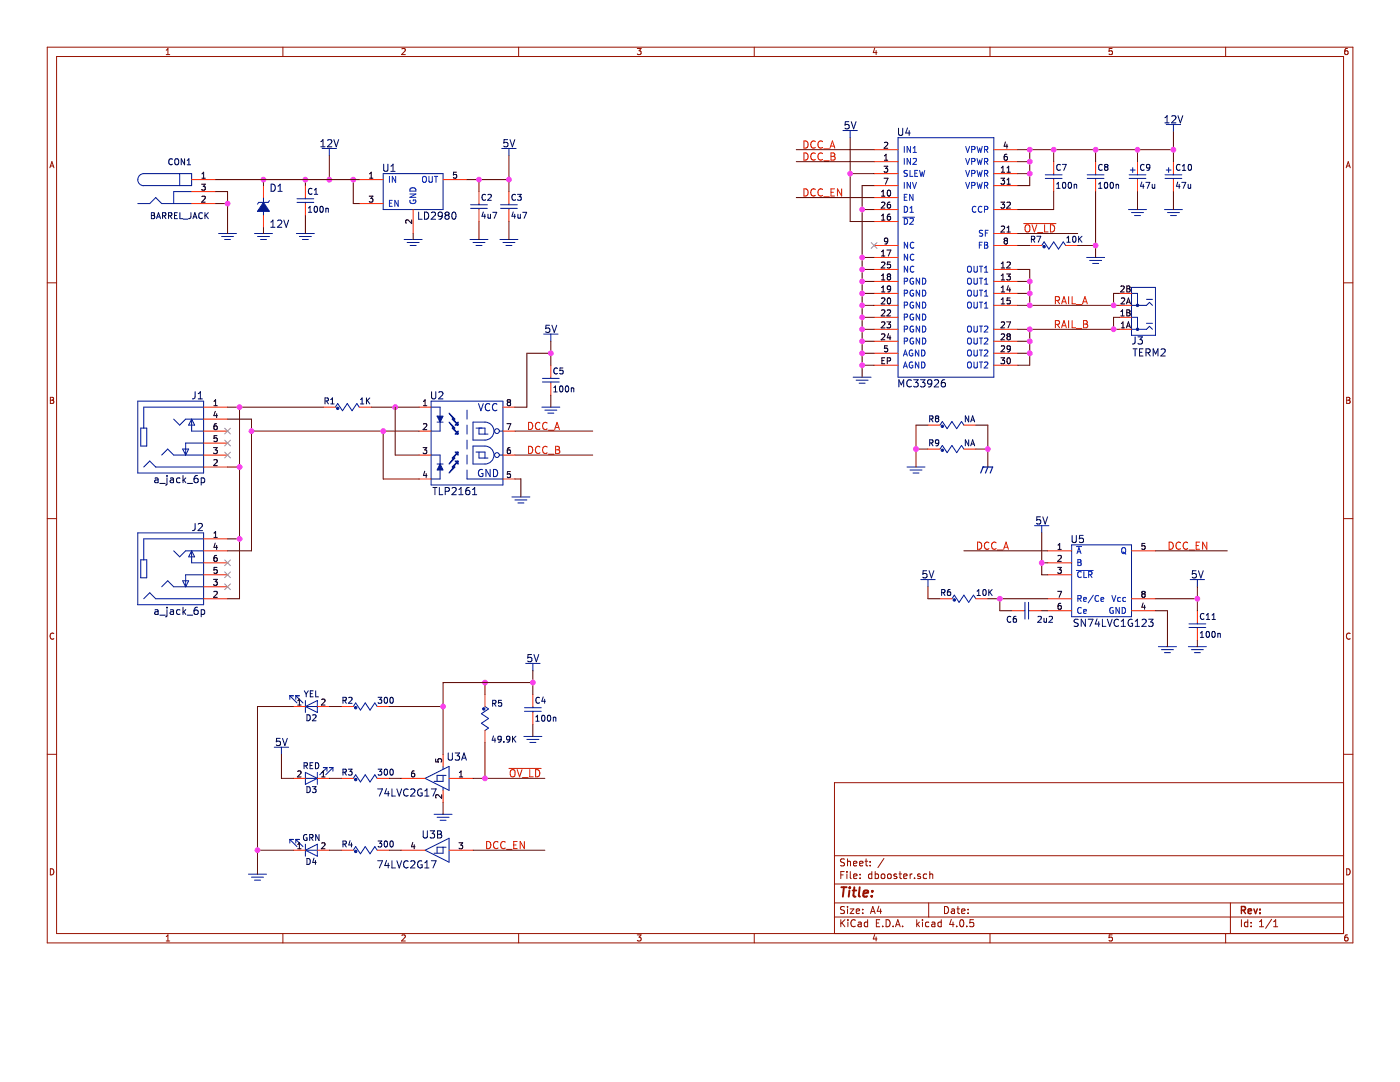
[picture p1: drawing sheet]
EESchema Schematic File Version 2
LIBS:device
LIBS:transistors
LIBS:conn
LIBS:linear
LIBS:regul
LIBS:74xx
LIBS:cmos4000
LIBS:adc-dac
LIBS:memory
LIBS:xilinx
LIBS:microcontrollers
LIBS:dsp
LIBS:microchip
LIBS:analog_switches
LIBS:motorola
LIBS:texas
LIBS:intel
LIBS:audio
LIBS:interface
LIBS:digital-audio
LIBS:philips
LIBS:display
LIBS:cypress
LIBS:siliconi
LIBS:opto
LIBS:atmel
LIBS:contrib
LIBS:valves
LIBS:teletram
LIBS:tt-power
LIBS:diode
LIBS:dbooster-cache
EELAYER 25 0
EELAYER END
$Descr A4 11693 8268
encoding utf-8
Sheet 1 1
Title ""
Date ""
Rev ""
Comp ""
Comment1 ""
Comment2 ""
Comment3 ""
Comment4 ""
$EndDescr
$Comp
L MC33926 U4
U 1 1
P 7500 3150
F 0 "U4" H 7550 5200 60  0000 C CNN
F 1 "MC33926" H 7700 3100 60  0000 C CNN
F 2 "teletram_smd:pwr_qfn_8x8_32" H 7500 3150 60  0001 C CNN
F 3 "" H 7500 3150 60  0001 C CNN
F 4 "MC33926PNB" H 7500 3150 60  0001 C CNN "mfg_pn"
	1    7500 3150
	1    0    0    -1  
$EndComp
$Comp
L BARREL_JACK CON1
U 1 1
P 1500 1600
F 0 "CON1" H 1500 1850 50  0000 C CNN
F 1 "BARREL_JACK" H 1500 1400 50  0000 C CNN
F 2 "teletram_connectors:pjack_smt" H 1500 1600 50  0001 C CNN
F 3 "" H 1500 1600 50  0000 C CNN
F 4 "PJ-002AH-SMT-TR" H 1500 1600 60  0001 C CNN "mfg_pn"
	1    1500 1600
	1    0    0    -1  
$EndComp
$Comp
L a_jack_6p J1
U 1 1
P 1700 3950
F 0 "J1" H 1750 4600 60  0000 C CNN
F 1 "a_jack_6p" H 1900 3900 60  0000 C CNN
F 2 "teletram_connectors:ajack_smt_6" H 1700 3950 60  0001 C CNN
F 3 "" H 1700 3950 60  0001 C CNN
	1    1700 3950
	-1   0    0    -1  
$EndComp
$Comp
L a_jack_6p J2
U 1 1
P 1700 5050
F 0 "J2" H 1750 5700 60  0000 C CNN
F 1 "a_jack_6p" H 1900 5000 60  0000 C CNN
F 2 "teletram_connectors:ajack_smt_6" H 1700 5050 60  0001 C CNN
F 3 "" H 1700 5050 60  0001 C CNN
	1    1700 5050
	-1   0    0    -1  
$EndComp
$Comp
L TLP2161 U2
U 1 1
P 3600 4050
F 0 "U2" H 3650 4800 60  0000 C CNN
F 1 "TLP2161" H 3800 4000 60  0000 C CNN
F 2 "Housings_SOIC:SOIC-8_3.9x4.9mm_Pitch1.27mm" H 3600 4050 60  0001 C CNN
F 3 "" H 3600 4050 60  0001 C CNN
F 4 "TLP2161(F)" H 3600 4050 60  0001 C CNN "mfg_pn"
	1    3600 4050
	1    0    0    -1  
$EndComp
$Comp
L LD2980 U1
U 1 1
P 3200 1750
F 0 "U1" H 3250 2100 60  0000 C CNN
F 1 "LD2980" H 3650 1700 60  0000 C CNN
F 2 "TO_SOT_Packages_SMD:SOT-23-5" H 3200 1700 60  0001 C CNN
F 3 "" H 3200 1700 60  0001 C CNN
F 4 "LD2980CM50TR" H 3200 1750 60  0001 C CNN "mfg_pn"
	1    3200 1750
	1    0    0    -1  
$EndComp
$Comp
L SN74LVC1G123 U5
U 1 1
P 8950 5150
F 0 "U5" H 9000 5800 60  0000 C CNN
F 1 "SN74LVC1G123" H 9300 5100 60  0000 C CNN
F 2 "Housings_SSOP:TSSOP-8_3x3mm_Pitch0.65mm" H 8950 5150 60  0001 C CNN
F 3 "" H 8950 5150 60  0001 C CNN
F 4 "74LVC1G123DCT" H 8950 5150 60  0001 C CNN "mfg_pn"
	1    8950 5150
	1    0    0    -1  
$EndComp
$Comp
L 5V #PWR01
U 1 1
P 4250 1300
F 0 "#PWR01" H 4250 1400 40  0001 C CNN
F 1 "5V" H 4250 1405 60  0000 C CNN
F 2 "" H 4250 1300 60  0000 C CNN
F 3 "" H 4250 1300 60  0000 C CNN
	1    4250 1300
	1    0    0    -1  
$EndComp
$Comp
L TransZorb D1
U 1 1
P 2150 1900
F 0 "D1" H 2250 2200 60  0000 L BNN
F 1 "12V" H 2250 1900 60  0000 L BNN
F 2 "Diodes_SMD:D_SMB_Standard" H 2150 2000 60  0001 C CNN
F 3 "" H 2150 2000 60  0001 C CNN
F 4 "SMBJ10D-M3/H" H 2150 1900 60  0001 C CNN "mfg_pn"
	1    2150 1900
	1    0    0    -1  
$EndComp
$Comp
L CAP_POL C10
U 1 1
P 9800 1600
F 0 "C10" H 9815 1775 50  0000 L BNN
F 1 "47u" H 9815 1625 50  0000 L BNN
F 2 "Capacitors_SMD:CP_Elec_6.3x5.8" H 9875 1500 40  0001 L BNN
F 3 "" H 9800 1600 60  0000 C CNN
F 4 "EMZJ250ADA470MF61G" H 9800 1600 60  0001 C CNN "mfg_pn"
F 5 "25V" H 9900 1550 40  0001 L BNN "Voltage"
	1    9800 1600
	1    0    0    -1  
$EndComp
$Comp
L CAP_POL C9
U 1 1
P 9500 1600
F 0 "C9" H 9515 1775 50  0000 L BNN
F 1 "47u" H 9515 1625 50  0000 L BNN
F 2 "Capacitors_SMD:CP_Elec_6.3x5.8" H 9575 1500 40  0001 L BNN
F 3 "" H 9500 1600 60  0000 C CNN
F 4 "EMZJ250ADA470MF61G" H 9500 1600 60  0001 C CNN "mfg_pn"
F 5 "25V" H 9600 1550 40  0001 L BNN "Voltage"
	1    9500 1600
	1    0    0    -1  
$EndComp
$Comp
L CAP_NP C1
U 1 1
P 2550 1800
F 0 "C1" H 2565 1975 50  0000 L BNN
F 1 "100n" H 2565 1825 50  0000 L BNN
F 2 "Capacitors_SMD:C_0603" H 2625 1700 40  0001 L BNN
F 3 "" H 2550 1800 60  0000 C CNN
F 4 "06035C104KAT2A" H 2550 1800 60  0001 C CNN "mfg_pn"
F 5 "CC0603KRX5R6BB105" H 2650 1750 40  0001 L BNN "Voltage"
	1    2550 1800
	1    0    0    -1  
$EndComp
$Comp
L 12V #PWR02
U 1 1
P 2750 1300
F 0 "#PWR02" H 2750 1400 40  0001 C CNN
F 1 "12V" H 2750 1405 60  0000 C CNN
F 2 "" H 2750 1300 60  0000 C CNN
F 3 "" H 2750 1300 60  0000 C CNN
	1    2750 1300
	1    0    0    -1  
$EndComp
$Comp
L CAP_NP C3
U 1 1
P 4250 1850
F 0 "C3" H 4265 2025 50  0000 L BNN
F 1 "4u7" H 4265 1875 50  0000 L BNN
F 2 "Capacitors_SMD:C_0603" H 4325 1750 40  0001 L BNN
F 3 "" H 4250 1850 60  0000 C CNN
F 4 "GRM188R60J475KE19J" H 4250 1850 60  0001 C CNN "mfg_pn"
F 5 "6.3V" H 4350 1800 40  0001 L BNN "Voltage"
	1    4250 1850
	1    0    0    -1  
$EndComp
Text Label 4400 3600 0    60   ~ 0
DCC_A
Text Label 4400 3800 0    60   ~ 0
DCC_B
NoConn ~ 1900 3600
NoConn ~ 1900 3700
NoConn ~ 1900 3800
NoConn ~ 1900 4700
NoConn ~ 1900 4800
NoConn ~ 1900 4900
$Comp
L RES R1
U 1 1
P 2700 3450
F 0 "R1" H 2800 3525 50  0000 R BNN
F 1 "1K" H 3000 3525 50  0000 L BNN
F 2 "Resistors_SMD:R_0603" H 2800 3400 40  0001 L BNN
F 3 "" H 2700 3450 60  0000 C CNN
F 4 "CRCW06031K00FKEA" H 2700 3450 60  0001 C CNN "mfg_pn"
	1    2700 3450
	1    0    0    -1  
$EndComp
$Comp
L 5V #PWR03
U 1 1
P 4600 2850
F 0 "#PWR03" H 4600 2950 40  0001 C CNN
F 1 "5V" H 4600 2955 60  0000 C CNN
F 2 "" H 4600 2850 60  0000 C CNN
F 3 "" H 4600 2850 60  0000 C CNN
	1    4600 2850
	1    0    0    -1  
$EndComp
$Comp
L CAP_NP C5
U 1 1
P 4600 3300
F 0 "C5" H 4615 3475 50  0000 L BNN
F 1 "100n" H 4615 3325 50  0000 L BNN
F 2 "Capacitors_SMD:C_0603" H 4675 3200 40  0001 L BNN
F 3 "" H 4600 3300 60  0000 C CNN
F 4 "06035C104KAT2A" H 4600 3300 60  0001 C CNN "mfg_pn"
F 5 "50V" H 4700 3250 40  0001 L BNN "Voltage"
	1    4600 3300
	1    0    0    -1  
$EndComp
$Comp
L GND #PWR04
U 1 1
P 1900 1950
F 0 "#PWR04" H 1900 1950 30  0001 C CNN
F 1 "GND" H 1900 1880 30  0001 C CNN
F 2 "" H 1900 1950 60  0000 C CNN
F 3 "" H 1900 1950 60  0000 C CNN
	1    1900 1950
	1    0    0    -1  
$EndComp
$Comp
L GND #PWR05
U 1 1
P 2200 1950
F 0 "#PWR05" H 2200 1950 30  0001 C CNN
F 1 "GND" H 2200 1880 30  0001 C CNN
F 2 "" H 2200 1950 60  0000 C CNN
F 3 "" H 2200 1950 60  0000 C CNN
	1    2200 1950
	1    0    0    -1  
$EndComp
$Comp
L GND #PWR06
U 1 1
P 9500 1750
F 0 "#PWR06" H 9500 1750 30  0001 C CNN
F 1 "GND" H 9500 1680 30  0001 C CNN
F 2 "" H 9500 1750 60  0000 C CNN
F 3 "" H 9500 1750 60  0000 C CNN
	1    9500 1750
	1    0    0    -1  
$EndComp
$Comp
L GND #PWR07
U 1 1
P 9800 1750
F 0 "#PWR07" H 9800 1750 30  0001 C CNN
F 1 "GND" H 9800 1680 30  0001 C CNN
F 2 "" H 9800 1750 60  0000 C CNN
F 3 "" H 9800 1750 60  0000 C CNN
	1    9800 1750
	1    0    0    -1  
$EndComp
$Comp
L GND #PWR08
U 1 1
P 2550 1950
F 0 "#PWR08" H 2550 1950 30  0001 C CNN
F 1 "GND" H 2550 1880 30  0001 C CNN
F 2 "" H 2550 1950 60  0000 C CNN
F 3 "" H 2550 1950 60  0000 C CNN
	1    2550 1950
	1    0    0    -1  
$EndComp
$Comp
L GND #PWR09
U 1 1
P 3450 2000
F 0 "#PWR09" H 3450 2000 30  0001 C CNN
F 1 "GND" H 3450 1930 30  0001 C CNN
F 2 "" H 3450 2000 60  0000 C CNN
F 3 "" H 3450 2000 60  0000 C CNN
	1    3450 2000
	1    0    0    -1  
$EndComp
$Comp
L GND #PWR010
U 1 1
P 4000 2000
F 0 "#PWR010" H 4000 2000 30  0001 C CNN
F 1 "GND" H 4000 1930 30  0001 C CNN
F 2 "" H 4000 2000 60  0000 C CNN
F 3 "" H 4000 2000 60  0000 C CNN
	1    4000 2000
	1    0    0    -1  
$EndComp
$Comp
L GND #PWR011
U 1 1
P 4250 2000
F 0 "#PWR011" H 4250 2000 30  0001 C CNN
F 1 "GND" H 4250 1930 30  0001 C CNN
F 2 "" H 4250 2000 60  0000 C CNN
F 3 "" H 4250 2000 60  0000 C CNN
	1    4250 2000
	1    0    0    -1  
$EndComp
$Comp
L GND #PWR012
U 1 1
P 4600 3400
F 0 "#PWR012" H 4600 3400 30  0001 C CNN
F 1 "GND" H 4600 3330 30  0001 C CNN
F 2 "" H 4600 3400 60  0000 C CNN
F 3 "" H 4600 3400 60  0000 C CNN
	1    4600 3400
	1    0    0    -1  
$EndComp
$Comp
L GND #PWR013
U 1 1
P 4350 4150
F 0 "#PWR013" H 4350 4150 30  0001 C CNN
F 1 "GND" H 4350 4080 30  0001 C CNN
F 2 "" H 4350 4150 60  0000 C CNN
F 3 "" H 4350 4150 60  0000 C CNN
	1    4350 4150
	1    0    0    -1  
$EndComp
$Comp
L CAP_NP C7
U 1 1
P 8800 1600
F 0 "C7" H 8815 1775 50  0000 L BNN
F 1 "100n" H 8815 1625 50  0000 L BNN
F 2 "Capacitors_SMD:C_0603" H 8875 1500 40  0001 L BNN
F 3 "" H 8800 1600 60  0000 C CNN
F 4 "06035C104KAT2A" H 8800 1600 60  0001 C CNN "mfg_pn"
F 5 "50V" H 8900 1550 40  0001 L BNN "Voltage"
	1    8800 1600
	1    0    0    -1  
$EndComp
$Comp
L CAP_NP C8
U 1 1
P 9150 1600
F 0 "C8" H 9165 1775 50  0000 L BNN
F 1 "100n" H 9165 1625 50  0000 L BNN
F 2 "Capacitors_SMD:C_0603" H 9225 1500 40  0001 L BNN
F 3 "" H 9150 1600 60  0000 C CNN
F 4 "06035C104KAT2A" H 9150 1600 60  0001 C CNN "mfg_pn"
F 5 "50V" H 9250 1550 40  0001 L BNN "Voltage"
	1    9150 1600
	1    0    0    -1  
$EndComp
$Comp
L 12V #PWR014
U 1 1
P 9800 1100
F 0 "#PWR014" H 9800 1200 40  0001 C CNN
F 1 "12V" H 9800 1205 60  0000 C CNN
F 2 "" H 9800 1100 60  0000 C CNN
F 3 "" H 9800 1100 60  0000 C CNN
	1    9800 1100
	1    0    0    -1  
$EndComp
$Comp
L GND #PWR015
U 1 1
P 9150 2150
F 0 "#PWR015" H 9150 2150 30  0001 C CNN
F 1 "GND" H 9150 2080 30  0001 C CNN
F 2 "" H 9150 2150 60  0000 C CNN
F 3 "" H 9150 2150 60  0000 C CNN
	1    9150 2150
	1    0    0    -1  
$EndComp
$Comp
L CAP_NP C11
U 1 1
P 10000 5350
F 0 "C11" H 10015 5525 50  0000 L BNN
F 1 "100n" H 10015 5375 50  0000 L BNN
F 2 "Capacitors_SMD:C_0603" H 10075 5250 40  0001 L BNN
F 3 "" H 10000 5350 60  0000 C CNN
F 4 "06035C104KAT2A" H 10000 5350 60  0001 C CNN "mfg_pn"
F 5 "50V" H 10100 5300 40  0001 L BNN "Voltage"
	1    10000 5350
	1    0    0    -1  
$EndComp
$Comp
L GND #PWR016
U 1 1
P 9750 5400
F 0 "#PWR016" H 9750 5400 30  0001 C CNN
F 1 "GND" H 9750 5330 30  0001 C CNN
F 2 "" H 9750 5400 60  0000 C CNN
F 3 "" H 9750 5400 60  0000 C CNN
	1    9750 5400
	1    0    0    -1  
$EndComp
$Comp
L GND #PWR017
U 1 1
P 10000 5400
F 0 "#PWR017" H 10000 5400 30  0001 C CNN
F 1 "GND" H 10000 5330 30  0001 C CNN
F 2 "" H 10000 5400 60  0000 C CNN
F 3 "" H 10000 5400 60  0000 C CNN
	1    10000 5400
	1    0    0    -1  
$EndComp
$Comp
L 5V #PWR018
U 1 1
P 10000 4900
F 0 "#PWR018" H 10000 5000 40  0001 C CNN
F 1 "5V" H 10000 5005 60  0000 C CNN
F 2 "" H 10000 4900 60  0000 C CNN
F 3 "" H 10000 4900 60  0000 C CNN
	1    10000 4900
	1    0    0    -1  
$EndComp
Text Label 8150 4600 0    60   ~ 0
DCC_A
$Comp
L GND #PWR019
U 1 1
P 2150 7300
F 0 "#PWR019" H 2150 7300 30  0001 C CNN
F 1 "GND" H 2150 7230 30  0001 C CNN
F 2 "" H 2150 7300 60  0000 C CNN
F 3 "" H 2150 7300 60  0000 C CNN
	1    2150 7300
	1    0    0    -1  
$EndComp
$Comp
L RES R6
U 1 1
P 7850 5050
F 0 "R6" H 7950 5125 50  0000 R BNN
F 1 "10K" H 8150 5125 50  0000 L BNN
F 2 "Resistors_SMD:R_0603" H 7950 5000 40  0001 L BNN
F 3 "" H 7850 5050 60  0000 C CNN
F 4 "CRCW060310K0FKEA" H 7850 5050 60  0001 C CNN "mfg_pn"
	1    7850 5050
	1    0    0    -1  
$EndComp
$Comp
L 5V #PWR020
U 1 1
P 7750 4900
F 0 "#PWR020" H 7750 5000 40  0001 C CNN
F 1 "5V" H 7750 5005 60  0000 C CNN
F 2 "" H 7750 4900 60  0000 C CNN
F 3 "" H 7750 4900 60  0000 C CNN
	1    7750 4900
	1    0    0    -1  
$EndComp
$Comp
L CAP_NP C6
U 1 1
P 8700 5100
F 0 "C6" V 8650 5300 50  0000 L BNN
F 1 "2u2" V 8650 5000 50  0000 L BNN
F 2 "Capacitors_SMD:C_0603" H 8775 5000 40  0001 L BNN
F 3 "" H 8700 5100 60  0000 C CNN
F 4 "C0603C225K4PACTU" H 8700 5100 60  0001 C CNN "mfg_pn"
F 5 "16V" H 8800 5050 40  0001 L BNN "Voltage"
	1    8700 5100
	0    -1   -1   0   
$EndComp
$Comp
L 5V #PWR021
U 1 1
P 8700 4450
F 0 "#PWR021" H 8700 4550 40  0001 C CNN
F 1 "5V" H 8700 4555 60  0000 C CNN
F 2 "" H 8700 4450 60  0000 C CNN
F 3 "" H 8700 4450 60  0000 C CNN
	1    8700 4450
	1    0    0    -1  
$EndComp
Text Label 9750 4600 0    60   ~ 0
DCC_EN
Text Label 6700 1650 0    60   ~ 0
DCC_EN
Text Label 6700 1250 0    60   ~ 0
DCC_A
Text Label 6700 1350 0    60   ~ 0
DCC_B
$Comp
L 5V #PWR022
U 1 1
P 7100 1150
F 0 "#PWR022" H 7100 1250 40  0001 C CNN
F 1 "5V" H 7100 1255 60  0000 C CNN
F 2 "" H 7100 1150 60  0000 C CNN
F 3 "" H 7100 1150 60  0000 C CNN
	1    7100 1150
	1    0    0    -1  
$EndComp
$Comp
L GND #PWR023
U 1 1
P 7200 3150
F 0 "#PWR023" H 7200 3150 30  0001 C CNN
F 1 "GND" H 7200 3080 30  0001 C CNN
F 2 "" H 7200 3150 60  0000 C CNN
F 3 "" H 7200 3150 60  0000 C CNN
	1    7200 3150
	1    0    0    -1  
$EndComp
$Comp
L RES R7
U 1 1
P 8600 2100
F 0 "R7" H 8700 2175 50  0000 R BNN
F 1 "10K" H 8900 2175 50  0000 L BNN
F 2 "Resistors_SMD:R_0603" H 8700 2050 40  0001 L BNN
F 3 "" H 8600 2100 60  0000 C CNN
F 4 "CRCW060310K0FKEA" H 8600 2100 60  0001 C CNN "mfg_pn"
	1    8600 2100
	1    0    0    -1  
$EndComp
$Comp
L LED D3
U 1 1
P 2600 6500
F 0 "D3" H 2600 6600 50  0000 C CNN
F 1 "RED" H 2600 6400 50  0000 C CNN
F 2 "LEDs:LED_D3.0mm_FlatTop" H 2600 6500 50  0001 C CNN
F 3 "" H 2600 6500 50  0000 C CNN
F 4 "WP710A10IT" H 2600 6500 60  0001 C CNN "mfg_pn"
	1    2600 6500
	-1   0    0    1   
$EndComp
$Comp
L 74LVC2G17 U3
U 1 1
P 3750 6600
F 0 "U3" H 3600 6850 60  0000 L BNN
F 1 "74LVC2G17" H 3850 6550 60  0000 L BNN
F 2 "TO_SOT_Packages_SMD:SOT-23-6" H 3750 6600 60  0001 C CNN
F 3 "" H 3750 6600 60  0001 C CNN
F 4 "SN74LVC2G17DBVR" H 3750 6600 60  0001 C CNN "mfg_pn"
	1    3750 6600
	-1   0    0    -1  
$EndComp
$Comp
L 74LVC2G17 U3
U 2 1
P 3750 7200
F 0 "U3" H 3800 7400 60  0000 L BNN
F 1 "74LVC2G17" H 3850 7150 60  0000 L BNN
F 2 "TO_SOT_Packages_SMD:SOT-23-6" H 3750 7200 60  0001 C CNN
F 3 "" H 3750 7200 60  0001 C CNN
F 4 "SN74LVC2G17DBVR" H 3750 7200 60  0001 C CNN "mfg_pn"
	2    3750 7200
	-1   0    0    -1  
$EndComp
$Comp
L GND #PWR024
U 1 1
P 3700 6800
F 0 "#PWR024" H 3700 6800 30  0001 C CNN
F 1 "GND" H 3700 6730 30  0001 C CNN
F 2 "" H 3700 6800 60  0000 C CNN
F 3 "" H 3700 6800 60  0000 C CNN
	1    3700 6800
	1    0    0    -1  
$EndComp
$Comp
L 5V #PWR025
U 1 1
P 2350 6300
F 0 "#PWR025" H 2350 6400 40  0001 C CNN
F 1 "5V" H 2350 6405 60  0000 C CNN
F 2 "" H 2350 6300 60  0000 C CNN
F 3 "" H 2350 6300 60  0000 C CNN
	1    2350 6300
	1    0    0    -1  
$EndComp
$Comp
L CAP_NP C4
U 1 1
P 4450 6050
F 0 "C4" H 4465 6225 50  0000 L BNN
F 1 "100n" H 4465 6075 50  0000 L BNN
F 2 "Capacitors_SMD:C_0603" H 4525 5950 40  0001 L BNN
F 3 "" H 4450 6050 60  0000 C CNN
F 4 "06035C104KAT2A" H 4450 6050 60  0001 C CNN "mfg_pn"
F 5 "50V" H 4550 6000 40  0001 L BNN "Voltage"
	1    4450 6050
	1    0    0    -1  
$EndComp
$Comp
L GND #PWR026
U 1 1
P 4450 6150
F 0 "#PWR026" H 4450 6150 30  0001 C CNN
F 1 "GND" H 4450 6080 30  0001 C CNN
F 2 "" H 4450 6150 60  0000 C CNN
F 3 "" H 4450 6150 60  0000 C CNN
	1    4450 6150
	1    0    0    -1  
$EndComp
Text Label 4050 7100 0    60   ~ 0
DCC_EN
Text Label 8550 1950 0    60   ~ 0
~OV_LD
Text Label 4250 6500 0    60   ~ 0
~OV_LD
$Comp
L RES R5
U 1 1
P 4000 5800
F 0 "R5" V 4100 6000 50  0000 R BNN
F 1 "49.9K" V 4400 5900 50  0000 L BNN
F 2 "Resistors_SMD:R_0603" H 4100 5750 40  0001 L BNN
F 3 "" H 4000 5800 60  0000 C CNN
F 4 "CRCW060349K9FKEA" H 4000 5800 60  0001 C CNN "mfg_pn"
	1    4000 5800
	0    1    1    0   
$EndComp
$Comp
L 5V #PWR027
U 1 1
P 4450 5600
F 0 "#PWR027" H 4450 5700 40  0001 C CNN
F 1 "5V" H 4450 5705 60  0000 C CNN
F 2 "" H 4450 5600 60  0000 C CNN
F 3 "" H 4450 5600 60  0000 C CNN
	1    4450 5600
	1    0    0    -1  
$EndComp
$Comp
L RES R2
U 1 1
P 2850 5950
F 0 "R2" H 2950 6025 50  0000 R BNN
F 1 "300" H 3150 6025 50  0000 L BNN
F 2 "Resistors_SMD:R_0603" H 2950 5900 40  0001 L BNN
F 3 "" H 2850 5950 60  0000 C CNN
F 4 "RC0603FR-07300RL" H 2850 5950 60  0001 C CNN "mfg_pn"
	1    2850 5950
	1    0    0    -1  
$EndComp
$Comp
L RES R3
U 1 1
P 2850 6550
F 0 "R3" H 2950 6625 50  0000 R BNN
F 1 "300" H 3150 6625 50  0000 L BNN
F 2 "Resistors_SMD:R_0603" H 2950 6500 40  0001 L BNN
F 3 "" H 2850 6550 60  0000 C CNN
F 4 "RC0603FR-07300RL" H 2850 6550 60  0001 C CNN "mfg_pn"
	1    2850 6550
	1    0    0    -1  
$EndComp
$Comp
L RES R4
U 1 1
P 2850 7150
F 0 "R4" H 2950 7225 50  0000 R BNN
F 1 "300" H 3150 7225 50  0000 L BNN
F 2 "Resistors_SMD:R_0603" H 2950 7100 40  0001 L BNN
F 3 "" H 2850 7150 60  0000 C CNN
F 4 "RC0603FR-07300RL" H 2850 7150 60  0001 C CNN "mfg_pn"
	1    2850 7150
	1    0    0    -1  
$EndComp
$Comp
L LED D4
U 1 1
P 2600 7100
F 0 "D4" H 2600 7200 50  0000 C CNN
F 1 "GRN" H 2600 7000 50  0000 C CNN
F 2 "LEDs:LED_D3.0mm_FlatTop" H 2600 7100 50  0001 C CNN
F 3 "" H 2600 7100 50  0000 C CNN
F 4 "WP710A10GT" H 2600 7100 60  0001 C CNN "mfg_pn"
	1    2600 7100
	1    0    0    1   
$EndComp
$Comp
L LED D2
U 1 1
P 2600 5900
F 0 "D2" H 2600 6000 50  0000 C CNN
F 1 "YEL" H 2600 5800 50  0000 C CNN
F 2 "LEDs:LED_D3.0mm_FlatTop" H 2600 5900 50  0001 C CNN
F 3 "" H 2600 5900 50  0000 C CNN
F 4 "WP710A10YT" H 2600 5900 60  0001 C CNN "mfg_pn"
	1    2600 5900
	1    0    0    1   
$EndComp
Wire Wire Line
	8500 1250 9800 1250
Wire Wire Line
	9800 1100 9800 1350
Wire Wire Line
	9500 1250 9500 1350
Connection ~ 9500 1250
Wire Wire Line
	2200 1500 2200 1550
Connection ~ 2200 1500
Wire Wire Line
	1800 1700 1900 1700
Wire Wire Line
	1900 1600 1900 1950
Wire Wire Line
	2200 1900 2200 1950
Wire Wire Line
	9500 1600 9500 1750
Wire Wire Line
	9800 1600 9800 1750
Wire Wire Line
	2550 1800 2550 1950
Connection ~ 9800 1250
Wire Wire Line
	2550 1500 2550 1550
Connection ~ 2550 1500
Wire Wire Line
	3000 1700 2950 1700
Wire Wire Line
	2950 1500 2950 1700
Connection ~ 2950 1500
Wire Wire Line
	2750 1500 2750 1300
Connection ~ 2750 1500
Wire Wire Line
	3900 1500 4250 1500
Wire Wire Line
	4250 1300 4250 1600
Connection ~ 4250 1500
Wire Wire Line
	4000 1600 4000 1500
Connection ~ 4000 1500
Wire Wire Line
	3300 3800 3500 3800
Wire Wire Line
	2100 3600 3500 3600
Wire Wire Line
	1900 3400 2700 3400
Wire Wire Line
	3100 3400 3500 3400
Connection ~ 3300 3400
Wire Wire Line
	1900 3900 2000 3900
Wire Wire Line
	2000 5000 1900 5000
Wire Wire Line
	2000 4500 1900 4500
Wire Wire Line
	2000 3400 2000 5000
Connection ~ 2000 4500
Connection ~ 2000 3400
Connection ~ 2000 3900
Wire Wire Line
	2100 4600 1900 4600
Wire Wire Line
	4300 3400 4400 3400
Wire Wire Line
	4400 3400 4400 2950
Wire Wire Line
	4400 2950 4600 2950
Wire Wire Line
	4600 2850 4600 3050
Connection ~ 4600 2950
Wire Wire Line
	4600 3300 4600 3400
Wire Wire Line
	3450 1950 3450 2000
Wire Wire Line
	4000 1850 4000 2000
Wire Wire Line
	4250 1850 4250 2000
Wire Wire Line
	4300 4000 4350 4000
Wire Wire Line
	4350 4000 4350 4150
Wire Wire Line
	4300 3600 4950 3600
Wire Wire Line
	4300 3800 4950 3800
Wire Wire Line
	9150 1250 9150 1350
Connection ~ 9150 1250
Wire Wire Line
	9150 1600 9150 2150
Wire Wire Line
	8500 1750 8800 1750
Wire Wire Line
	8800 1750 8800 1600
Wire Wire Line
	8800 1350 8800 1250
Connection ~ 8800 1250
Wire Wire Line
	8600 1550 8500 1550
Wire Wire Line
	8600 1250 8600 1550
Wire Wire Line
	8500 1450 8600 1450
Connection ~ 8600 1450
Wire Wire Line
	8500 1350 8600 1350
Connection ~ 8600 1350
Connection ~ 8600 1250
Wire Wire Line
	9650 5000 10000 5000
Wire Wire Line
	10000 4900 10000 5100
Wire Wire Line
	9650 5100 9750 5100
Wire Wire Line
	9750 5100 9750 5400
Wire Wire Line
	10000 5350 10000 5400
Connection ~ 10000 5000
Wire Wire Line
	9650 4600 10250 4600
Wire Wire Line
	8050 4600 8750 4600
Wire Wire Line
	7750 5000 7850 5000
Wire Wire Line
	8700 4700 8750 4700
Wire Wire Line
	8700 4800 8750 4800
Wire Wire Line
	8250 5000 8750 5000
Wire Wire Line
	8450 5100 8350 5100
Wire Wire Line
	8350 5100 8350 5000
Connection ~ 8350 5000
Wire Wire Line
	8700 5100 8750 5100
Wire Wire Line
	8700 4450 8700 4800
Connection ~ 8700 4700
Wire Wire Line
	7750 4900 7750 5000
Wire Wire Line
	6650 1650 7300 1650
Wire Wire Line
	6650 1250 7300 1250
Wire Wire Line
	6650 1350 7300 1350
Wire Wire Line
	7300 1450 7100 1450
Wire Wire Line
	7300 1550 7200 1550
Wire Wire Line
	7200 1550 7200 3150
Wire Wire Line
	7200 2150 7300 2150
Connection ~ 7200 2150
Wire Wire Line
	7200 2250 7300 2250
Connection ~ 7200 2250
Wire Wire Line
	7300 2350 7200 2350
Connection ~ 7200 2350
Wire Wire Line
	7300 2450 7200 2450
Connection ~ 7200 2450
Wire Wire Line
	7300 2550 7200 2550
Connection ~ 7200 2550
Wire Wire Line
	7300 2650 7200 2650
Connection ~ 7200 2650
Wire Wire Line
	7300 2750 7200 2750
Connection ~ 7200 2750
Wire Wire Line
	7300 2850 7200 2850
Connection ~ 7200 2850
Wire Wire Line
	7300 2950 7200 2950
Connection ~ 7200 2950
Wire Wire Line
	7300 3050 7200 3050
Connection ~ 7200 3050
Wire Wire Line
	8500 2250 8600 2250
Wire Wire Line
	8600 2250 8600 2550
Wire Wire Line
	8500 2550 9350 2550
Wire Wire Line
	8500 2750 9350 2750
Connection ~ 8600 2550
Wire Wire Line
	8500 2450 8600 2450
Connection ~ 8600 2450
Wire Wire Line
	8500 2350 8600 2350
Connection ~ 8600 2350
Wire Wire Line
	8600 2750 8600 3050
Wire Wire Line
	8600 3050 8500 3050
Connection ~ 8600 2750
Wire Wire Line
	8500 2950 8600 2950
Connection ~ 8600 2950
Wire Wire Line
	8500 2850 8600 2850
Connection ~ 8600 2850
Wire Wire Line
	7100 1150 7100 1850
Connection ~ 7100 1450
Wire Wire Line
	9000 2050 9150 2050
Connection ~ 9150 2050
Wire Wire Line
	8500 2050 8600 2050
Wire Wire Line
	3700 6700 3700 6800
Wire Wire Line
	4450 6050 4450 6150
Wire Wire Line
	3700 5700 3700 6300
Wire Wire Line
	3950 7100 4550 7100
Wire Wire Line
	8500 1950 9000 1950
Wire Wire Line
	3950 6500 4550 6500
Wire Wire Line
	4050 6200 4050 6500
Connection ~ 4050 6500
Wire Wire Line
	4050 5700 4050 5800
Wire Wire Line
	3250 5900 3700 5900
Connection ~ 3700 5900
Wire Wire Line
	3250 6500 3350 6500
Wire Wire Line
	3250 7100 3350 7100
Wire Wire Line
	2450 5900 2150 5900
Wire Wire Line
	2150 5900 2150 7300
Wire Wire Line
	2450 7100 2150 7100
Connection ~ 2150 7100
Wire Wire Line
	2450 6500 2350 6500
Wire Wire Line
	2350 6500 2350 6300
Connection ~ 4050 5700
Wire Wire Line
	3700 5700 4450 5700
Wire Wire Line
	4450 5600 4450 5800
Connection ~ 4450 5700
Wire Wire Line
	2750 5900 2850 5900
Wire Wire Line
	2750 6500 2850 6500
Wire Wire Line
	2750 7100 2850 7100
$Comp
L TERM2 J3
U 1 1
P 9450 2400
F 0 "J3" H 9500 2850 60  0000 C CNN
F 1 "TERM2" H 9600 2950 60  0000 C CNN
F 2 "teletram_connectors:pterm_2" H 9450 2400 60  0001 C CNN
F 3 "" H 9450 2400 60  0001 C CNN
F 4 "1770885" H 9450 2400 60  0001 C CNN "mfg_pn"
	1    9450 2400
	1    0    0    1   
$EndComp
Wire Wire Line
	9350 2650 9300 2650
Wire Wire Line
	9300 2650 9300 2750
Connection ~ 9300 2750
Wire Wire Line
	9350 2450 9300 2450
Wire Wire Line
	9300 2450 9300 2550
Connection ~ 9300 2550
Wire Wire Line
	1800 1500 3000 1500
$Comp
L RES R8
U 1 1
P 7750 3600
F 0 "R8" H 7850 3675 50  0000 R BNN
F 1 "NA" H 8050 3675 50  0000 L BNN
F 2 "Resistors_SMD:R_0603" H 7850 3550 40  0001 L BNN
F 3 "" H 7750 3600 60  0000 C CNN
	1    7750 3600
	1    0    0    -1  
$EndComp
$Comp
L RES R9
U 1 1
P 7750 3800
F 0 "R9" H 7850 3875 50  0000 R BNN
F 1 "NA" H 8050 3875 50  0000 L BNN
F 2 "Resistors_SMD:R_0603" H 7850 3750 40  0001 L BNN
F 3 "" H 7750 3800 60  0000 C CNN
	1    7750 3800
	1    0    0    -1  
$EndComp
$Comp
L GND #PWR028
U 1 1
P 7650 3900
F 0 "#PWR028" H 7650 3900 30  0001 C CNN
F 1 "GND" H 7650 3830 30  0001 C CNN
F 2 "" H 7650 3900 60  0000 C CNN
F 3 "" H 7650 3900 60  0000 C CNN
	1    7650 3900
	1    0    0    -1  
$EndComp
$Comp
L CHASSIS #CHASSIS029
U 1 1
P 8250 3900
F 0 "#CHASSIS029" H 8250 3950 40  0001 C CNN
F 1 "CHASSIS" H 8250 3820 40  0001 C CNN
F 2 "" H 8250 3900 60  0000 C CNN
F 3 "" H 8250 3900 60  0000 C CNN
	1    8250 3900
	1    0    0    -1  
$EndComp
Wire Wire Line
	7750 3550 7650 3550
Wire Wire Line
	7650 3550 7650 3900
Wire Wire Line
	7750 3750 7650 3750
Connection ~ 7650 3750
Wire Wire Line
	8150 3750 8250 3750
Wire Wire Line
	8250 3550 8250 3900
Wire Wire Line
	8150 3550 8250 3550
Connection ~ 8250 3750
NoConn ~ 7300 2050
Text Label 8800 2550 0    60   ~ 0
RAIL_A
Text Label 8800 2750 0    60   ~ 0
RAIL_B
Wire Wire Line
	1800 1600 1900 1600
Connection ~ 1900 1700
$Comp
L CAP_NP C2
U 1 1
P 4000 1850
F 0 "C2" H 4015 2025 50  0000 L BNN
F 1 "4u7" H 4015 1875 50  0000 L BNN
F 2 "Capacitors_SMD:C_0603" H 4075 1750 40  0001 L BNN
F 3 "" H 4000 1850 60  0000 C CNN
F 4 "GRM188R60J475KE19J" H 4000 1850 60  0001 C CNN "mfg_pn"
F 5 "6.3V" H 4100 1800 40  0001 L BNN "Voltage"
	1    4000 1850
	1    0    0    -1  
$EndComp
Wire Wire Line
	7100 1850 7300 1850
Wire Wire Line
	7300 1750 7200 1750
Connection ~ 7200 1750
Wire Wire Line
	1900 3500 2100 3500
Wire Wire Line
	2100 3500 2100 4600
Connection ~ 2100 3600
Wire Wire Line
	3300 3800 3300 3400
Wire Wire Line
	3500 4000 3200 4000
Wire Wire Line
	3200 4000 3200 3600
Connection ~ 3200 3600
$EndSCHEMATC
